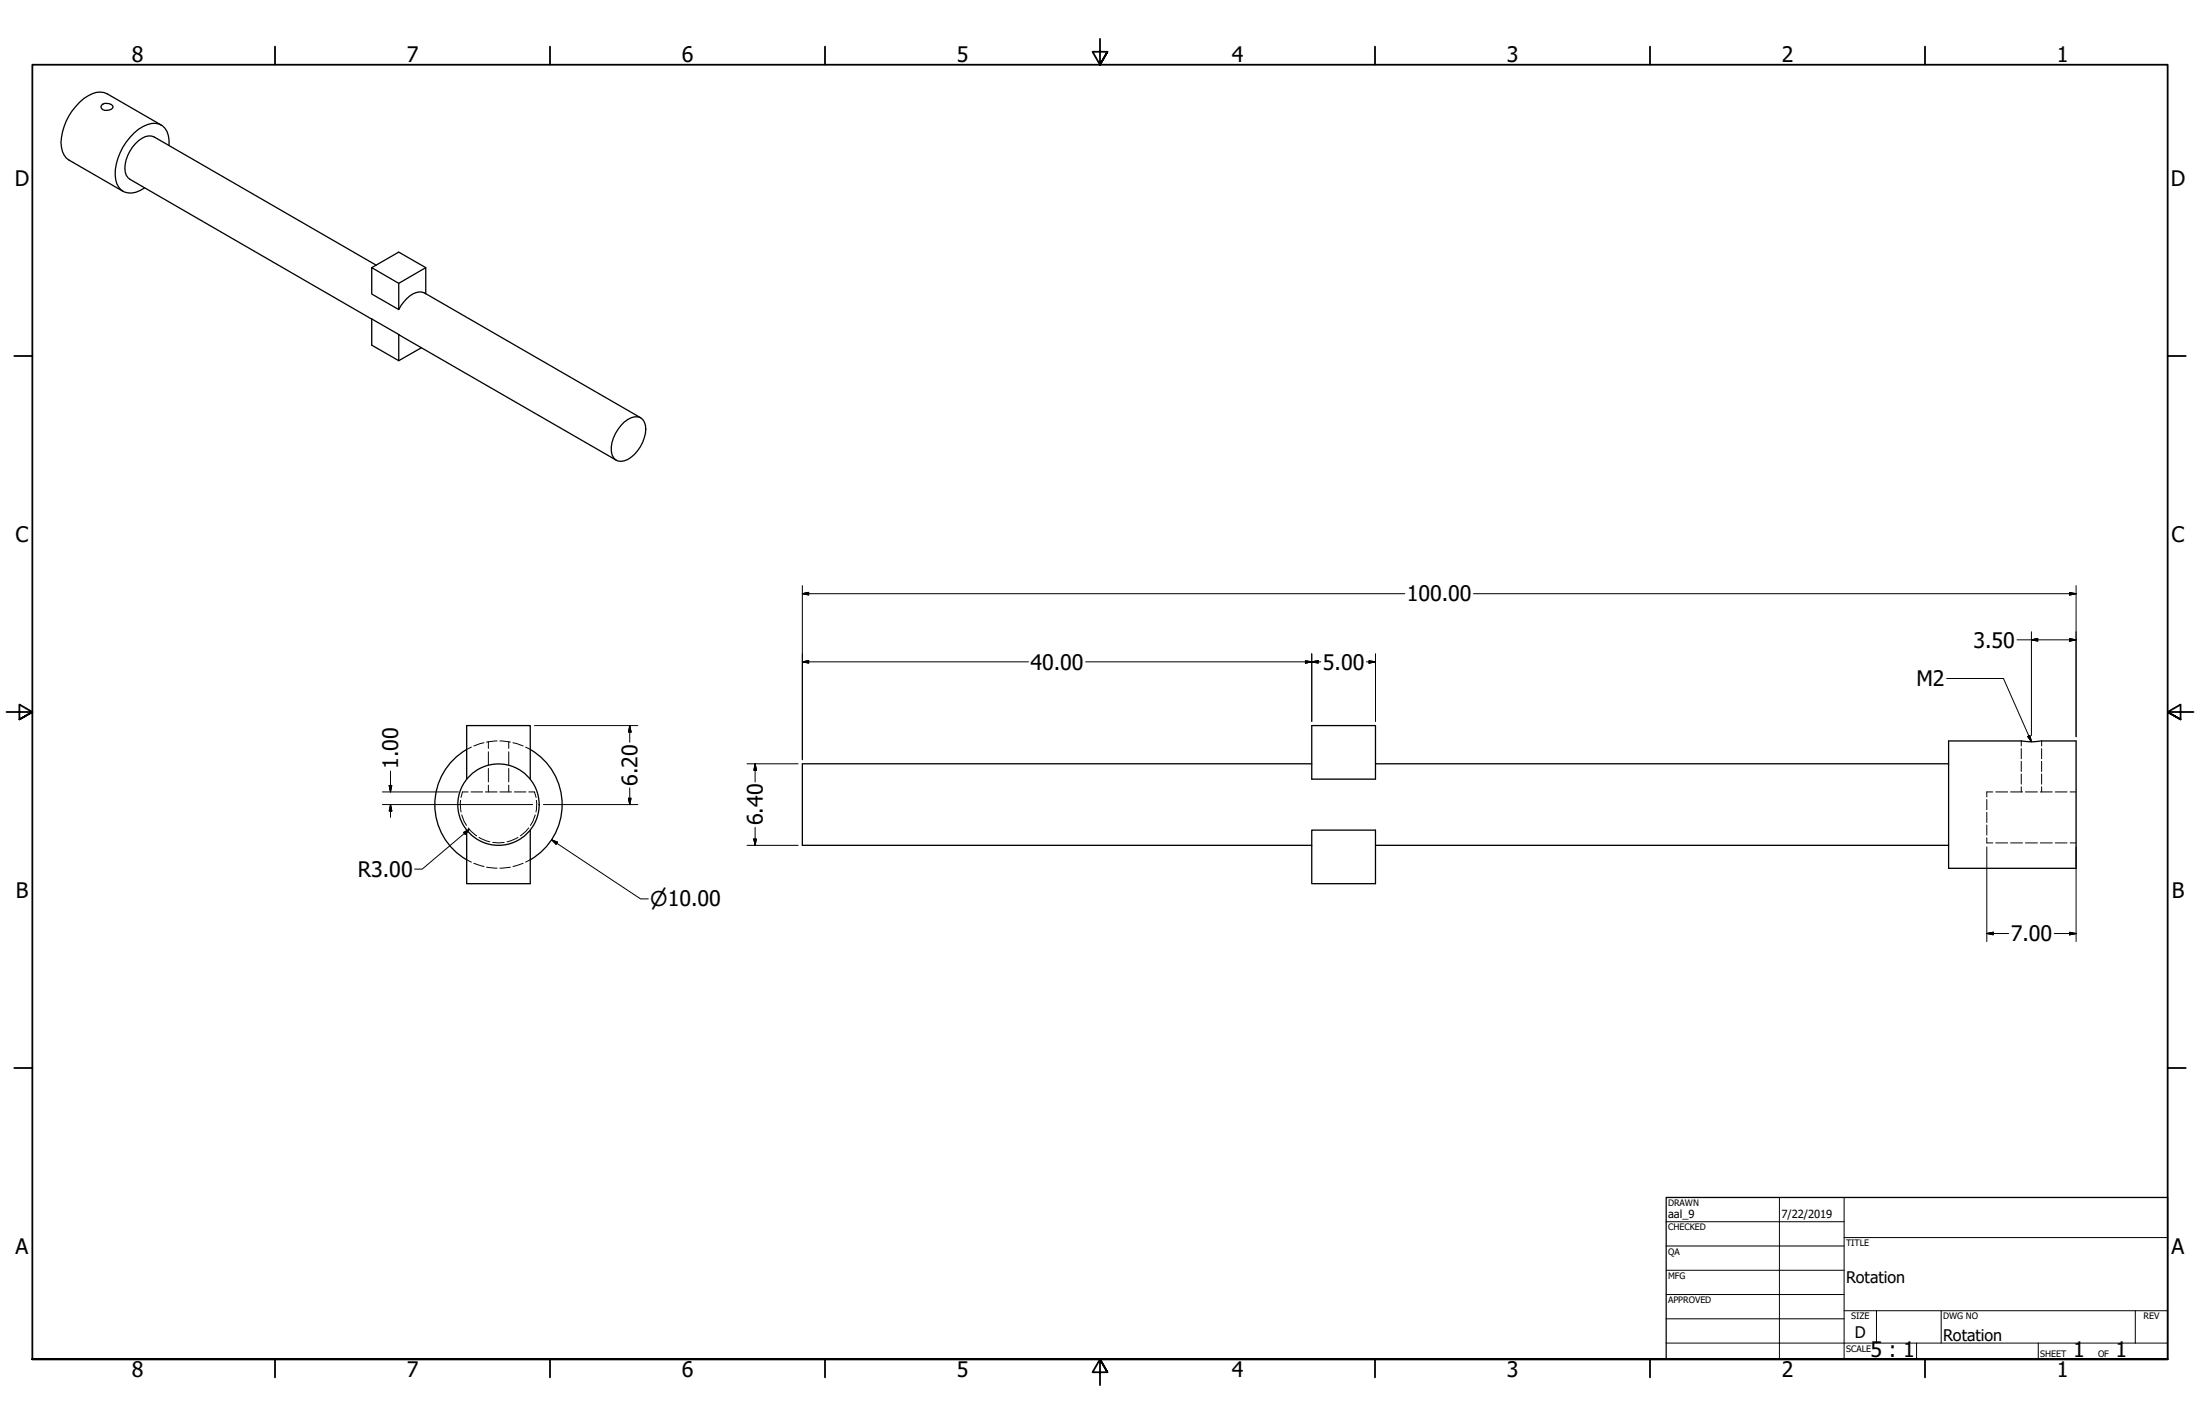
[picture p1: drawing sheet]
<svg xmlns="http://www.w3.org/2000/svg" width="864mm" height="559mm" viewBox="0 0 864 559" stroke-linecap="round" stroke-linejoin="round" font-family="sans-serif">
<!-- layer: Hidden (ANSI) -->
<g fill="none" stroke="#000" stroke-width=".39">
<path d="M185 293.2l-1.8 .9M190 291.5l-4 1.2M191.7 291.1v2.6M191.7 295v5.2M195.1 290.8l-4.1 .4M196.2 290.8l4.1 .4M199.7 291.1v2.6M199.7 295v5.2M201.4 291.5l4 1.2M206.3 293.2l1.9 .9M793.4 290.8v1.9M793.4 293.8v4"/>
<path d="M793.4 298.8v4M801.4 290.8v1.9M801.4 293.8v4M801.4 298.8v4M180.8 314.1l.2 4.5M181.2 319.8l1 2.5 .9 1.6M183.8 310.8h-2.3l-.5 2.1M184.9 310.8h4.6M190.6 310.8h4.5M191.7 301.6v5.2M191.7 308.1v2.7M196.2 310.8h4.6"/>
<path d="M199.7 301.6v5.2M199.7 308.1v2.7M201.9 310.8h4.5M207.6 310.8h2.2l.6 2.1M210.1 319.8l-.9 2.5-1 1.6M210.6 314.1l-.2 4.5M779.9 313.8v4M779.9 318.8v4M782.3 310.8h-2.4v1.9M783.4 310.8h4.7M789.2 310.8h4.7M793.4 303.7v4"/>
<path d="M793.4 308.7v2.1M795.1 310.8h4.7M800.9 310.8h4.7M801.4 303.7v4M801.4 308.7v2.1M806.8 310.8h4.6M812.6 310.8h2.4M183.2 337.4l1.8 .9M183.8 324.9l3.3 3.1M186 338.8l4 1.2M188 328.6l4.3 1.7M193.4 330.6h4.5"/>
<path d="M203.3 328.6l-4.2 1.7M205.4 338.8l-4 1.2M207.6 324.9l-3.3 3.1M208.2 337.4l-1.9 .9M779.9 323.7v4M779.9 328.7v2.1h2.4M783.4 330.8h4.7M789.2 330.8h4.7M795.1 330.8h4.7M800.9 330.8h4.7M806.8 330.8h4.6M812.6 330.8h2.4"/>
<path d="M191 340.3l4.1 .4M200.3 340.3l-4.1 .4"/>
</g>
<!-- layer: Visible (ANSI) -->
<g fill="none" stroke="#000" stroke-width=".51">
<path d="M39.8 41.3a3.1 3.1 0 0 1 4.6 .6 2.91 2.91 0 0 1-4.6 .6zM63.3 49.1l-21.2-12.3a7.2 7.2 0 0 0-7.5 .8 22.4 22.4 0 0 0-10.5 20.2 6.7 6.7 0 0 0 3 5l21.2 12.3M66.4 57.1a7.5 7.5 0 0 0-3.9-8.4 10.4 10.4 0 0 0-9.8 3.4 22.5 22.5 0 0 0-7.3 18.3 6.1 6.1 0 0 0 9.7 4.3l1.7-1M145.9 105l10.6 6.2v10.3l-10.6-6.1zM145.9 105l10.6-6.1 10.6 6.1M147.7 104.1l-87.1-50.3a6.3 6.3 0 0 0-7.4 2.5 12.9 12.9 0 0 0-3.7 12.4l1.5 1.7 94.9 54.8M156.5 111.2l10.6-6.2v10.3M145.9 125.2l10.6 6.1v10.2l-10.6-6.1zM156.5 121.5a12.3 12.3 0 0 1 8.1-6.9l2.1 .4 84.8 49M156.5 131.3l85.4 49.3M165.4 136.5l-8.9 5M245 165.7a6.4 6.4 0 0 1 6.4-1.8 6.4 6.4 0 0 1 1.5 7.9 13.8 13.8 0 0 1-7.9 9 3.7 3.7 0 0 1-5-3.8 14.8 14.8 0 0 1 5-11.3z"/>
<path d="M183.2 294.1a25 25 0 0 0 0 43.3M208.2 294.1a25 25 0 0 1 0 43.3M514.9 284.7h25v21.1h-25zM514.9 299.7h-199.9v32h199.9M539.9 299.7h225M764.9 290.8h28.5a25.4 25.4 0 0 0 8 0h13.6v49.9h-50.1zM183.2 305.8v-21.1h25v21.1M183.2 325.8v21h25v-21M514.9 325.8h25v21h-25zM539.9 331.7h225"/>
<circle cx="195.7" cy="315.8" r="16"/>
</g>
<!-- layer: Border (ANSI) -->
<g fill="none" stroke="#000" stroke-width=".7">
<path d="M107.9 18.3v7.1M215.9 18.3v7.1M323.8 18.3v7.1M431.8 15.2v10.2l-2.9-5.1h5.8l-2.9 5.1 2.9-5.1M539.8 18.3v7.1M647.7 18.3v7.1M755.6 18.3v7.1M5.6 139.7h7.1M850.9 139.7h7.1M2.5 279.4h10.2l-5.1-2.9v5.8l5.1-2.9-5.1 2.9M861.1 279.4h-10.2l5.1-2.9v5.8l-5.1-2.9 5.1 2.9M5.6 419.1h7.1"/>
<path d="M850.9 419.1h7.1M12.7 533.4v-508h838.2v508h-838.2h838.2M107.9 533.4v7.1M215.9 533.4v7.1M323.8 533.4v7.1M434.7 538.5l-2.9-5.1 2.9 5.1h-5.8l2.9-5.1v10.2M539.8 533.4v7.1M647.7 533.4v7.1M755.6 533.4v7.1"/>
</g>
<!-- layer: Title (ANSI) -->
<g fill="none" stroke="#000" stroke-width=".39">
<path d="M654 479.4h69.9M698.5 469.9v63.5M723.9 469.9v63.5M654 488.9h69.9M654 498.5h69.9M723.9 485.6h127M654 508h69.9M654 517.5h69.9M723.9 514.3h127M736.6 514.3v12.7M762 514.3v12.7M838.2 514.3v12.7"/>
<path d="M654 527h196.9M752.3 527v6.4M800.1 527v6.4"/>
</g>
<path d="M654 469.9h196.9v63.5h-196.9z" fill="none" stroke="#000" stroke-width=".51"/>
<!-- layer: Dimension (ANSI) -->
<g fill="none" stroke="#000" stroke-width=".39">
<path d="M315 233l2.4-.5v1zM315 233h236.4M315 229.8v68.3M578.4 233h236.6M812.4 232.5l2.6 .5-2.6 .5zM815 229.8v59.3M315 259.7l2.4-.4v.9zM315 259.7h88.7M426.1 259.7h92.4M512.4 259.3l2.5 .4-2.5 .5zM514.9 259.7l2.6-.4v.9zM514.9 256.5v26.6"/>
<path d="M536.4 259.7h3.5M537.4 259.3l2.5 .4-2.5 .5zM539.9 256.5v26.6M791.8 251.1h23.2M797.4 251.1l2.5-.5v1zM797.4 247.9v40.7M812.4 250.6l2.6 .5-2.6 .5zM209.8 284.7h40.6M247.2 284.7l.5 2.6h-1zM247.2 284.7v6.6M293.2 299.7h20.1M296.4 299.7l.5 2.6h-1z"/>
<path d="M296.4 299.7v7.1M150.1 315.7h59M150.1 310.8h29.9M152.8 308.2h1l-.5 2.6zM153.3 315.7l.5 2.6h-1zM153.3 302.6v8.2M153.3 315.7v5M213.3 315.7h37.1M246.7 313.2h1l-.5 2.5zM247.2 309.2v6.5M182 326.6l2.2-1.2-1.6 2zM184.2 325.4l-18.5 15.7h-2.9"/>
<path d="M216.5 329.6l2.4 .9-.6 .8zM216.5 329.6l35 23.1h3M293.2 331.7h20.1M295.9 329.2h1l-.5 2.5zM296.4 324.7v7M779.9 332.4v37.1M815 332.4v37.1M779.9 366.3l2.5-.5v1zM779.9 366.3h8.6M806.4 366.3h8.6M812.4 365.8l2.6 .5-2.6 .5z"/>
</g>
<g fill="#000" stroke="#000" stroke-width=".39">
<path d="M315 233l2.4-.5zM315 233l2.4-.5v1zM812.4 233.5l2.6-.5zM812.4 232.5l2.6 .5-2.6 .5zM315 259.7l2.4-.4zM315 259.7l2.4-.4v.9zM514.9 259.7l2.6-.4zM514.9 259.7l2.6-.4v.9zM797.4 251.1l2.5-.5zM797.4 251.1l2.5-.5v1zM812.4 251.6l2.6-.5zM812.4 250.6l2.6 .5-2.6 .5z"/>
<path d="M512.4 260.2l2.5-.5zM512.4 259.3l2.5 .4-2.5 .5zM537.4 260.2l2.5-.5zM537.4 259.3l2.5 .4-2.5 .5zM247.2 284.7l.5 2.6zM247.2 284.7l.5 2.6h-1zM152.8 308.2l.5 2.6zM152.8 308.2h1l-.5 2.6zM153.3 315.7l.5 2.6zM153.3 315.7l.5 2.6h-1zM246.7 313.2l.5 2.5zM246.7 313.2h1l-.5 2.5z"/>
<path d="M296.4 299.7l.5 2.6zM296.4 299.7l.5 2.6h-1zM184.2 325.4l-1.6 2zM182 326.6l2.2-1.2-1.6 2zM216.5 329.6l2.4 .9zM216.5 329.6l2.4 .9-.6 .8zM295.9 329.2l.5 2.5zM295.9 329.2h1l-.5 2.5zM779.9 366.3l2.5-.5zM779.9 366.3l2.5-.5v1zM812.4 366.8l2.6-.5zM812.4 365.8l2.6 .5-2.6 .5z"/>
</g>
<!-- layer: Symbol (ANSI) -->
<path d="M764.2 266.3h22.2l11 24.8M796 289l.9-.4 .5 2.5z" fill="none" stroke="#000" stroke-width=".39"/>
<path d="M796 289l1.4 2.1zM796 289l.9-.4 .5 2.5z" fill="#000" stroke="#000" stroke-width=".39"/>
<g font-size="8.4">
<text x="51.7" y="24.4">8</text>
<text x="159.6" y="24.4">7</text>
<text x="267.6" y="24.4">6</text>
<text x="375.5" y="24.4">5</text>
<text x="483.5" y="24.4">4</text>
<text x="591.4" y="24.4">3</text>
<text x="699.4" y="24.4">2</text>
<text x="807.3" y="24.4">1</text>
<text x="5.8" y="72.9">D</text>
<text x="852.1" y="72.9">D</text>
<text x="6.1" y="212.6">C</text>
<text x="852.4" y="212.6">C</text>
<text x="552.2" y="236">100.00</text>
<text x="774.7" y="254.1">3.50</text>
<text x="404.5" y="262.8">40.00</text>
<text x="519.3" y="262.8">5.00</text>
<text x="752.3" y="269.4">M2</text>
<text x="156.3" y="301.8" transform="rotate(-90 156.3 301.8)">1.00</text>
<text x="250.3" y="308.4" transform="rotate(-90 250.3 308.4)">6.20</text>
<text x="299.5" y="323.8" transform="rotate(-90 299.5 323.8)">6.40</text>
<text x="140.5" y="344.1">R3.00</text>
<text x="6.2" y="352.3">B</text>
<text x="852.5" y="352.3">B</text>
<text x="789.3" y="369.4">7.00</text>
<text x="6.1" y="492">A</text>
<text x="852.4" y="492">A</text>
<text x="734.3" y="532.5">5 : 1</text>
<text x="813.8" y="532.6">1</text>
<text x="830.5" y="532.6">1</text>
<text x="51.7" y="540.5">8</text>
<text x="159.6" y="540.5">7</text>
<text x="267.6" y="540.5">6</text>
<text x="375.5" y="540.5">5</text>
<text x="483.5" y="540.5">4</text>
<text x="591.4" y="540.5">3</text>
<text x="699.4" y="540.5">2</text>
<text x="807.3" y="540.5">1</text>
</g>
<text font-size="8" x="255.3" y="355.7">⌀10.00</text>
<g font-size="6.3">
<text x="724.7" y="503.3">Rotation</text>
<text x="728.1" y="524.9">D</text>
<text x="762.8" y="526.2">Rotation</text>
</g>
<g font-size="4.4">
<text x="654.8" y="478">aal_9</text>
<text x="699.3" y="478">7/22/2019</text>
</g>
<g font-size="3.5">
<text x="654.8" y="473.2">DRAWN</text>
<text x="654.8" y="482.8">CHECKED</text>
<text x="724.7" y="488.9">TITLE</text>
<text x="654.8" y="492.3">QA</text>
<text x="654.8" y="501.8">MFG</text>
<text x="654.8" y="511.4">APPROVED</text>
<text x="726.7" y="517.7">SIZE</text>
<text x="762.8" y="517.7">DWG NO</text>
<text x="841.4" y="517.7">REV</text>
<text x="724.7" y="530.4">SCALE</text>
<text x="800.9" y="532.6">SHEET</text>
<text x="823.6" y="532.6">OF</text>
</g>
</svg>
